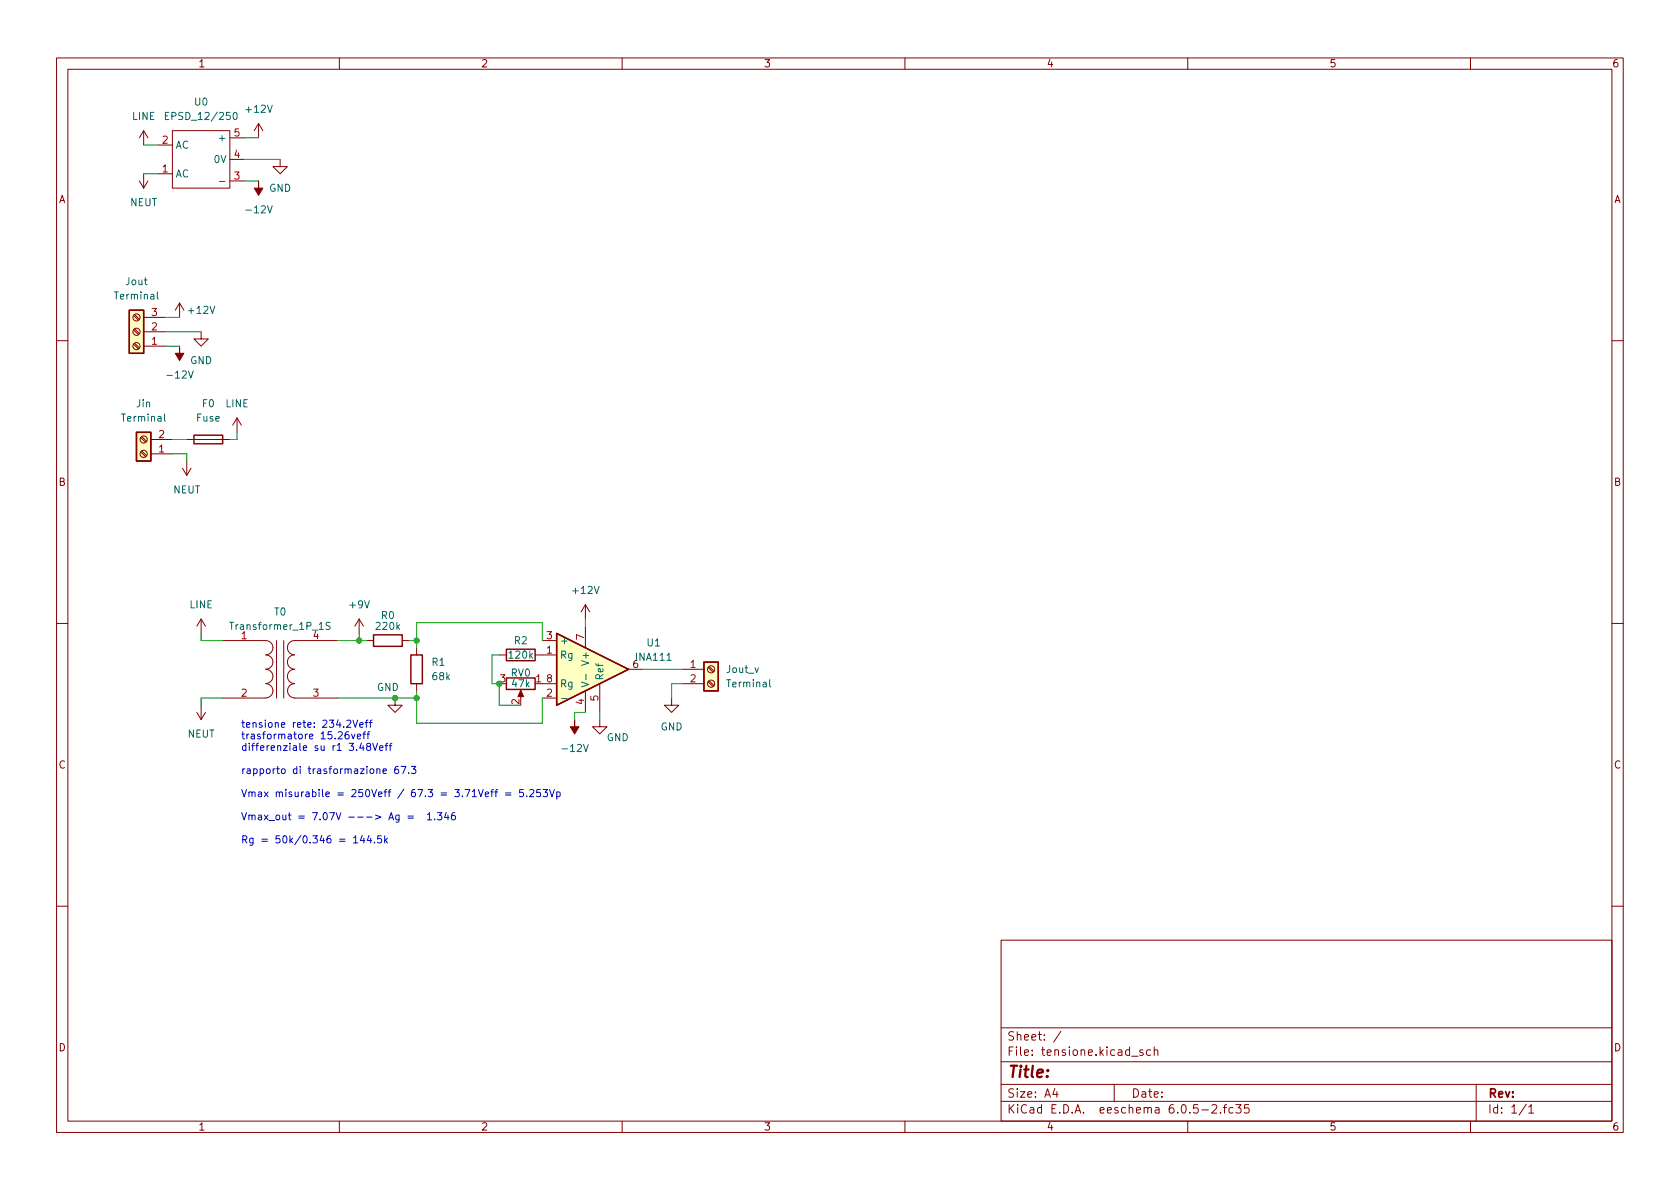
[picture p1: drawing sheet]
<svg xmlns="http://www.w3.org/2000/svg" width="297mm" height="210mm" viewBox="0 0 297 210" stroke-linecap="round" stroke-linejoin="round" font-family="sans-serif">
<g fill="none" stroke="#840000" stroke-width=".18">
<path d="M10 10.2h277v190.1h-277zM12 12.2h273v186.1h-273zM60 10.2v2M110 10.2v2M160 10.2v2M210 10.2v2M260 10.2v2M24.6 32l.8 1.3M25.4 23.1l-.8 1.3M25.4 23.1v2.5M25.4 30.7v2.6M25.4 23.1l.8 1.3"/>
<path d="M26.2 32l-.8 1.3M27.9 30.7h2.6M27.9 25.6h2.6M30.5 23.1h10.1v10.2h-10.1zM40.6 32h2.6M40.6 28.2h2.6M40.6 24.4h2.6M45.7 21.8l-.7 1.3M45.7 21.8v2.6M45.7 21.8l.8 1.3M49.5 28.2v1.3h1.3l-1.3 1.2-1.2-1.2h1.2M23.6 55.8l.9 .8"/>
<path d="M23.6 58.3l.9 .9M23.8 55.6l.9 .9M23.8 58.2l.9 .8M25.4 58.7h3.8M25.4 56.1h3.8M31.7 53.6l-.7 1.3M31.7 53.6v2.5M31.7 53.6l.8 1.3M35.6 58.7v1.2h1.2l-1.2 1.3-1.3-1.3h1.3M10 60.2h2M23.6 60.9l.9 .8M23.8 60.7l.9 .8"/>
<path d="M24.9 77.4l.9 .8M24.9 79.9l.9 .9M25.1 77.2l.8 .8M25.1 79.8l.8 .8M25.4 61.2h3.8M26.7 77.7h3.8M33 77.7h7.6M41.9 73.9l-.8 1.3M41.9 73.9v2.5M41.9 73.9l.8 1.3M285 60.2h2M26.7 80.3h3.8"/>
<path d="M32.3 82.8l.7 1.3M33 81.5v2.6M33.8 82.8l-.8 1.3M10 110.2h2M35.6 109.5v2.5M35.6 109.5l-.8 1.2M35.6 109.5l.7 1.2M39.4 113.3h7.6a1.27 1.27 0 0 1 1.3 1.2 1.27 1.27 0 0 1-1.3 1.3 1.26 1.26 0 0 1 1.3 1.3 1.26 1.26 0 0 1-1.3 1.2M47 118.4a1.27 1.27 0 0 1 1.3 1.2 1.27 1.27 0 0 1-1.3 1.3 1.26 1.26 0 0 1 1.3 1.3 1.26 1.26 0 0 1-1.3 1.2M48.9 113.3v10.1M50.2 113.3v10.1M52.1 118.4a1.26 1.26 0 0 0-1.3 1.2 1.26 1.26 0 0 0 1.3 1.3"/>
<path d="M59.7 113.3h-7.6a1.27 1.27 0 0 0-1.3 1.2 1.27 1.27 0 0 0 1.3 1.3 1.26 1.26 0 0 0-1.3 1.3 1.26 1.26 0 0 0 1.3 1.2M63.5 109.5l-.8 1.2M63.5 109.5v2.5M63.5 109.5l.8 1.2M64.8 113.3h1.2M71.1 113.3h1.3M73.7 114.5v1.3M88.3 115.8h1.2M94.6 115.8h3.8M95.9 113.3h2.5M103.5 106.9v2.6M103.5 110.7v3.8"/>
<path d="M103.5 106.9l-.8 1.3M103.5 106.9l.8 1.3M111.1 118.4h2.6M120.6 118.4h3.9M125.2 118l.9 .9M125.4 117.9l.8 .8M285 110.2h2M34.8 126l.8 1.2M35.6 124.7v2.5M36.3 126l-.7 1.2M39.4 123.4h7.6M52.1 123.4h7.6"/>
<path d="M52.1 120.9a1.26 1.26 0 0 0-1.3 1.3 1.26 1.26 0 0 0 1.3 1.2M69.8 123.4v1.3h1.3l-1.3 1.3-1.2-1.3h1.2M73.7 120.9v1.3M92.1 122.4v1M95.9 123.4h2.5M95.9 120.9h2.5M103.5 122.2v3.8M106 127.2v1.3h1.3l-1.3 1.3-1.2-1.3h1.2M106 120.9v5.1M118.7 123.4v1.3h1.3l-1.3 1.3-1.2-1.3h1.2M120.6 120.9h3.9M125.2 120.6l.9 .8"/>
<path d="M125.4 120.4l.8 .8M10 160.2h2M177 166.3h108v32h-108zM285 160.2h2M60 198.3v2M110 198.3v2M160 198.3v2M177 194.8h108M177 191.8h108M177 187.8h108M177 181.8h108M186.5 192.5l-.4 1h1"/>
<path d="M186.9 193v1M187.6 182.4l-1.3 1.9M197 191.8v3M200.1 186.8h1.1M202.1 185.7l-.4-.1-.2 .2 .1 .3 .5 .1v.4h-.6M203.4 185.7l-.4-.1-.3 .3v.4l.2 .3h.5M204.1 185.8l.2-.2 .3 .1 .1 .9M204.1 185.1v1.5M210 198.3v2M212.5 196.3h1.1M214.3 195.5l.6-.2 .2 .2v.3l-.9 1h.9M215.8 196.7v.1"/>
<path d="M216.3 195.8h.6M216.9 195.3l-.4 .2v1.3M218 195.9l-.4-.1-.3 .3v.4l.1 .3h.6M218.5 195.3h.9l-.5 .6 .5 .1v.7l-.3 .1h-.4l-.2-.1M220.8 195.3h-.7l-.1 .7 .2-.1 .5 .1 .2 .2-.1 .5-.2 .1-.6-.1M260 198.3v2M261 191.8v6.5M269.9 195.3l-1.3 1.9M270.3 195.8l.4-.5v1.5M270.3 196.8h.9"/>
<circle cx="24.1" cy="58.7" r=".63"/>
<circle cx="24.1" cy="56.1" r=".63"/>
<circle cx="24.1" cy="61.2" r=".63"/>
<circle cx="25.4" cy="77.7" r=".63"/>
<circle cx="25.4" cy="80.3" r=".63"/>
<circle cx="125.7" cy="118.4" r=".63"/>
<circle cx="125.7" cy="120.9" r=".63"/>
</g>
<g fill="#840000" stroke="#840000" stroke-width=".18">
<path d="M31.7 61.2v1.3h.8l-.8 1.2-.7-1.2h.7z"/>
<path d="M45.7 32v1.3h.8l-.8 1.2-.7-1.2h.7z"/>
<path d="M92.1 122l.5 1.2h-1z"/>
<path d="M101.6 127.2v1.3h.8l-.8 1.3-.8-1.3h.8z"/>
</g>
<g fill="#ffffc2" stroke="#ffffc2" stroke-width=".18">
<path d="M22.9 54.9h2.5v7.6h-2.5z"/>
<path d="M24.1 76.4h2.6v5.1h-2.6z"/>
<path d="M98.4 112l12.7 6.4-12.7 6.3z"/>
<path d="M124.5 117.1h2.5v5.1h-2.5z"/>
</g>
<path d="M22.9 54.9h2.5v7.6h-2.5zM24.1 76.4h2.6v5.1h-2.6zM34.3 77h5.1v1.5h-5.1zM66 112.3h5.1v2h-5.1zM72.6 115.8h2.1v5.1h-2.1zM89.5 119.9h5.1v2h-5.1zM89.5 114.8h5.1v2h-5.1zM98.4 112l12.7 6.4-12.7 6.3zM124.5 117.1h2.5v5.1h-2.5z" fill="none" stroke="#840000" stroke-width=".25"/>
<path d="M29.8 19.9h-.6v1.2h.6M41.3 20l.2-.1a.68 .68 0 0 1 .5 .6 .68 .68 0 0 1-.5 .6l-.2-.1-.1-.3zM29.2 20.5h.5M38.8 32.1h1M27.8 51.6v1.1l.2 .2M29.1 73.2v1.1l.2 .2M40.6 110h.7M58.4 110.1l-.5-.1-.2 .2v.3l.6 .3 .1 .3-.3 .2h-.5M103.6 119.2v1M99.3 123.5h1M102.8 120.6l1.3 .4-1.3 .5M136.1 120.2v1.1l.2 .2" fill="none" stroke="#006464" stroke-width=".18"/>
<g fill="none" stroke="#0000c2" stroke-width=".18">
<path d="M61.3 127.5l.5-.2 .2 .4-.8 .9h.8M61.6 129.4l-.4 .1a.86 .86 0 0 0 0 1.2l.5-.2v-.4l-.2-.2h-.3l-.2 .2M62.2 129.8l.3 .9 .3-.9M62.4 127.3l.4 1.3 .4-1.3M63.2 130.2l.6-.1-.1-.2-.3-.1-.2 .2v.6h.5M63.6 128.2l.6-.1v-.3h-.4l-.2 .2 .1 .6h.5M63.9 131.4l-.3 .9h.8M64.2 129.8h.4M64.2 131.9v.8M64.6 127.8h.5M64.6 129.4l-.3 .2v1.1M64.9 129.8h.5"/>
<path d="M65.1 127.3l-.3 .2v1.1M65.1 132l-.3-.3 .1-.1 .2-.2 .3 .1 .1 .2v.2l-.6 .1-.1 .2v.3l.3 .2h.2l.2-.2v-.4l-.2-.1M65.3 127.8h.5M65.4 129.4l-.3 .2v1.1M65.8 127.3l-.3 .2v1.1M65.9 131.4l.4 1.3 .5-1.3M67.1 132.3l.6-.1v-.3h-.4l-.2 .1 .1 .6h.5M67.7 136.4l.6-.1v-.3l-.4-.1-.2 .2 .1 .6h.5M68.1 131.9h.5M68.6 131.4l-.3 .2v1.1M68.8 131.9h.5M69.3 131.4l-.3 .2v1.1"/>
<path d="M70.4 135.5l-.4 .1a.86 .86 0 0 0 0 1.2l.4-.1 .1-.4-.2-.3h-.3l-.2 .3M70.9 135.5h.9l-.6 1.3M72.3 136.7v.1M72.7 135.5h.8l-.4 .5 .4 .1v.6l-.2 .1-.6-.1M87.3 139.6l-.3 .2v1.1M88 139.6l-.3 .2v1.1M92.5 139.6h-.6l-.1 .6 .2-.1 .5 .1 .1 .1-.1 .5-.2 .1-.5-.1M93.7 139.7l.4-.1 .3 .4-.8 .9h.8M95.5 139.6h-.6v.6l.2-.1 .4 .1 .1 .1-.1 .5-.1 .1-.5-.1M96 139.6h.8l-.4 .5 .3 .1v.6l-.1 .1-.6-.1M97.2 139.6l.4 1.3 .4-1.3M62.5 148.2l.4-.4v1.3"/>
<path d="M62.5 149.1h.7M64 147.7l-.3 .9h.8M64.3 148.2v.9M65.2 147.7l-.3 .9h.8M65.5 148.2v.9M66.2 148.9v.2M67.4 147.8h-.6v.6l.1-.1h.5l.1 .2-.1 .4-.2 .2-.4-.2M68 147.8v1.3M68.1 148.6l.4 .5M68.5 148.2l-.5 .5M72.1 144.3h1M72.1 144.7h1"/>
<path d="M75.6 144.1l.3-.4v1.3M75.6 145h.7M76.9 144.9v.1M77.3 143.7h.8l-.4 .5 .4 .1v.6l-.2 .1-.6-.1M78.9 143.6l-.3 1h.8M79.2 144.1v.9M80.4 143.7l-.3 .1a.85 .85 0 0 0 0 1.2l.4-.1v-.5l-.2-.2h-.2l-.3 .2M86.8 140h.5M87.5 140h.5M89.4 140.2h.9M89.4 140.6h.9M93.1 140.8v.1"/>
<path d="M98.4 140.1l.4-.1 .2 .3-.1 .5h-.5M98.4 140v1.3"/>
</g>
<g fill="none" stroke="#009600" stroke-width=".18">
<path d="M25.4 30.7h2.5M25.4 25.6h2.5M43.2 24.4h2.5M43.2 32h2.5M43.2 28.2h6.3M29.2 56.1h2.5M29.2 58.7h6.4M29.2 61.2h2.5M30.5 77.7h2.5M41.9 76.4v1.3h-1.3M30.5 80.3h2.5v1.2M35.6 112v1.3h3.8"/>
<path d="M59.7 113.3h5.1M63.5 112v1.3M72.4 113.3h1.3M88.3 115.8h-1.3v5.1h1.3v3.8h3.8M95.9 113.3v-3.2h-22.2v4.4M103.5 109.5v1.2M113.7 118.4h6.9M39.4 123.4h-3.8v1.3M59.7 123.4h14M73.7 122.2v5.7h22.2v-4.5M103.5 126h-1.9v1.2M106 126v1.2"/>
<path d="M120.6 120.9h-1.9v2.5"/>
</g>
<g fill="#009600" stroke="#009600" stroke-width=".18">
<circle cx="73.7" cy="123.4" r=".46"/>
<circle cx="69.8" cy="123.4" r=".46"/>
<circle cx="63.5" cy="113.3" r=".46"/>
<circle cx="88.3" cy="120.9" r=".46"/>
<circle cx="73.7" cy="113.3" r=".46"/>
</g>
<text font-size="2.8" fill="#840000" x="178" y="190.6">Title:</text>
<g font-size="2.1" fill="#840000">
<text x="178" y="184">Sheet: /</text>
<text x="178" y="186.7">File: tensione.kicad_sch</text>
<text x="178" y="196.9">KiCad E.D.A. eeschema 6.0.5-2.fc35</text>
<text x="178" y="194.1">Size: A4</text>
<text x="200" y="194.1">Date:</text>
<text x="263" y="194.1">Rev:</text>
<text x="263" y="196.9">Id: 1/1</text>
</g>
<g font-size="1.8" fill="#840000">
<text x="35" y="11.9">1</text>
<text x="85" y="11.9">2</text>
<text x="135" y="11.9">3</text>
<text x="185" y="11.9">4</text>
<text x="235" y="11.9">5</text>
<text x="285" y="11.9">6</text>
<text x="10.3" y="35.9">A</text>
<text x="285.3" y="35.9">A</text>
<text x="10.3" y="85.9">B</text>
<text x="285.3" y="85.9">B</text>
<text x="10.3" y="135.9">C</text>
<text x="285.3" y="135.9">C</text>
<text x="10.3" y="185.9">D</text>
<text x="285.3" y="185.9">D</text>
<text x="35" y="199.9">1</text>
<text x="85" y="199.9">2</text>
<text x="135" y="199.9">3</text>
<text x="185" y="199.9">4</text>
<text x="235" y="199.9">5</text>
<text x="285" y="199.9">6</text>
</g>
<g font-size="1.8" fill="#006464">
<text x="23.4" y="21.2">LINE</text>
<text x="30" y="21.2">EPSD_12/250</text>
<text x="34.4" y="18.7">U0</text>
<text x="43.6" y="19.9">+12V</text>
<text x="31" y="26.3">AC</text>
<text x="38" y="28.8">0V</text>
<text x="39.1" y="25">+</text>
<text x="31" y="31.4">AC</text>
<text x="47.6" y="33.9">GND</text>
<text x="23" y="36.4">NEUT</text>
<text x="43.9" y="37.7">-12V</text>
<text x="20.4" y="53">Terminal</text>
<text x="22.3" y="50.4">Jout</text>
<text x="33.5" y="55.5">+12V</text>
<text x="33.6" y="64.4">GND</text>
<text x="29.9" y="66.9">-12V</text>
<text x="21.7" y="74.5">Terminal</text>
<text x="24.1" y="72">Jin</text>
<text x="34.8" y="74.5">Fuse</text>
<text x="35.8" y="72">F0</text>
<text x="39.9" y="72">LINE</text>
<text x="30.6" y="87.2">NEUT</text>
<text x="33.5" y="107.6">LINE</text>
<text x="61.9" y="107.6">+9V</text>
<text x="101.4" y="105">+12V</text>
<text x="41.2" y="111.4">Transformer_1P_1S</text>
<text x="48.5" y="108.8">T0</text>
<text x="55.4" y="113">4</text>
<text x="66.6" y="111.4">220k</text>
<text x="67.4" y="109.5">R0</text>
<text x="90.9" y="113.9">R2</text>
<text x="98.9" y="113.9">+</text>
<text x="76.4" y="117.7">R1</text>
<text x="90.1" y="116.5">120k</text>
<text x="90.4" y="119.6">RV0</text>
<text x="98.9" y="116.5">Rg</text>
<text x="104.1" y="117.3" transform="rotate(-90 104.1 117.3)">V+</text>
<text x="112.6" y="116.8">INA111</text>
<text x="114.4" y="114.3">U1</text>
<text x="128.5" y="119">Jout_v</text>
<text x="66.6" y="122.2">GND</text>
<text x="76.5" y="120.3">68k</text>
<text x="90.6" y="121.5">47k</text>
<text x="98.9" y="121.5">Rg</text>
<text x="106.7" y="120.4" transform="rotate(-90 106.7 120.4)">Ref</text>
<text x="128.7" y="121.5">Terminal</text>
<text x="33.2" y="130.4">NEUT</text>
<text x="107.3" y="131.1">GND</text>
<text x="116.8" y="129.2">GND</text>
<text x="99.7" y="133">-12V</text>
</g>
<g font-size="1.8" fill="#a90000">
<text x="28.7" y="25.4">2</text>
<text x="41.4" y="27.9">4</text>
<text x="41.4" y="24.1">5</text>
<text x="28.7" y="30.5">1</text>
<text x="41.4" y="31.7">3</text>
<text x="26.8" y="58.4">2</text>
<text x="26.8" y="55.9">3</text>
<text x="26.8" y="61">1</text>
<text x="28.1" y="77.5">2</text>
<text x="28.1" y="80">1</text>
<text x="42.7" y="113">1</text>
<text x="96.7" y="113">3</text>
<text x="103.3" y="113.1" transform="rotate(-90 103.3 113.1)">7</text>
<text x="96.7" y="115.6">1</text>
<text x="111.9" y="118.1">6</text>
<text x="122.1" y="118.1">1</text>
<text x="42.7" y="123.2">2</text>
<text x="55.4" y="123.2">3</text>
<text x="88.4" y="120.6">3</text>
<text x="91.8" y="124.6" transform="rotate(-90 91.8 124.6)">2</text>
<text x="94.8" y="120.6">1</text>
<text x="96.7" y="123.2">2</text>
<text x="96.7" y="120.6">8</text>
<text x="103.3" y="124.6" transform="rotate(-90 103.3 124.6)">4</text>
<text x="105.8" y="123.9" transform="rotate(-90 105.8 123.9)">5</text>
<text x="122.1" y="120.6">2</text>
</g>
<g font-size="1.8" fill="#0000c2">
<text x="42.5" y="128.7">tensione rete: 234.2Veff</text>
<text x="42.5" y="130.7">trasformatore 15.26veff</text>
<text x="42.5" y="132.8">differenziale su r1 3.48Veff</text>
<text x="42.5" y="136.9">rapporto di trasformazione 67.3</text>
<text x="42.5" y="140.9">Vmax misurabile = 250Veff / 67.3 = 3.71Veff = 5.253Vp</text>
<text x="42.5" y="145">Vmax_out = 7.07V ---&gt; Ag = 1.346</text>
<text x="42.5" y="149.1">Rg = 50k/0.346 = 144.5k</text>
</g>
</svg>
